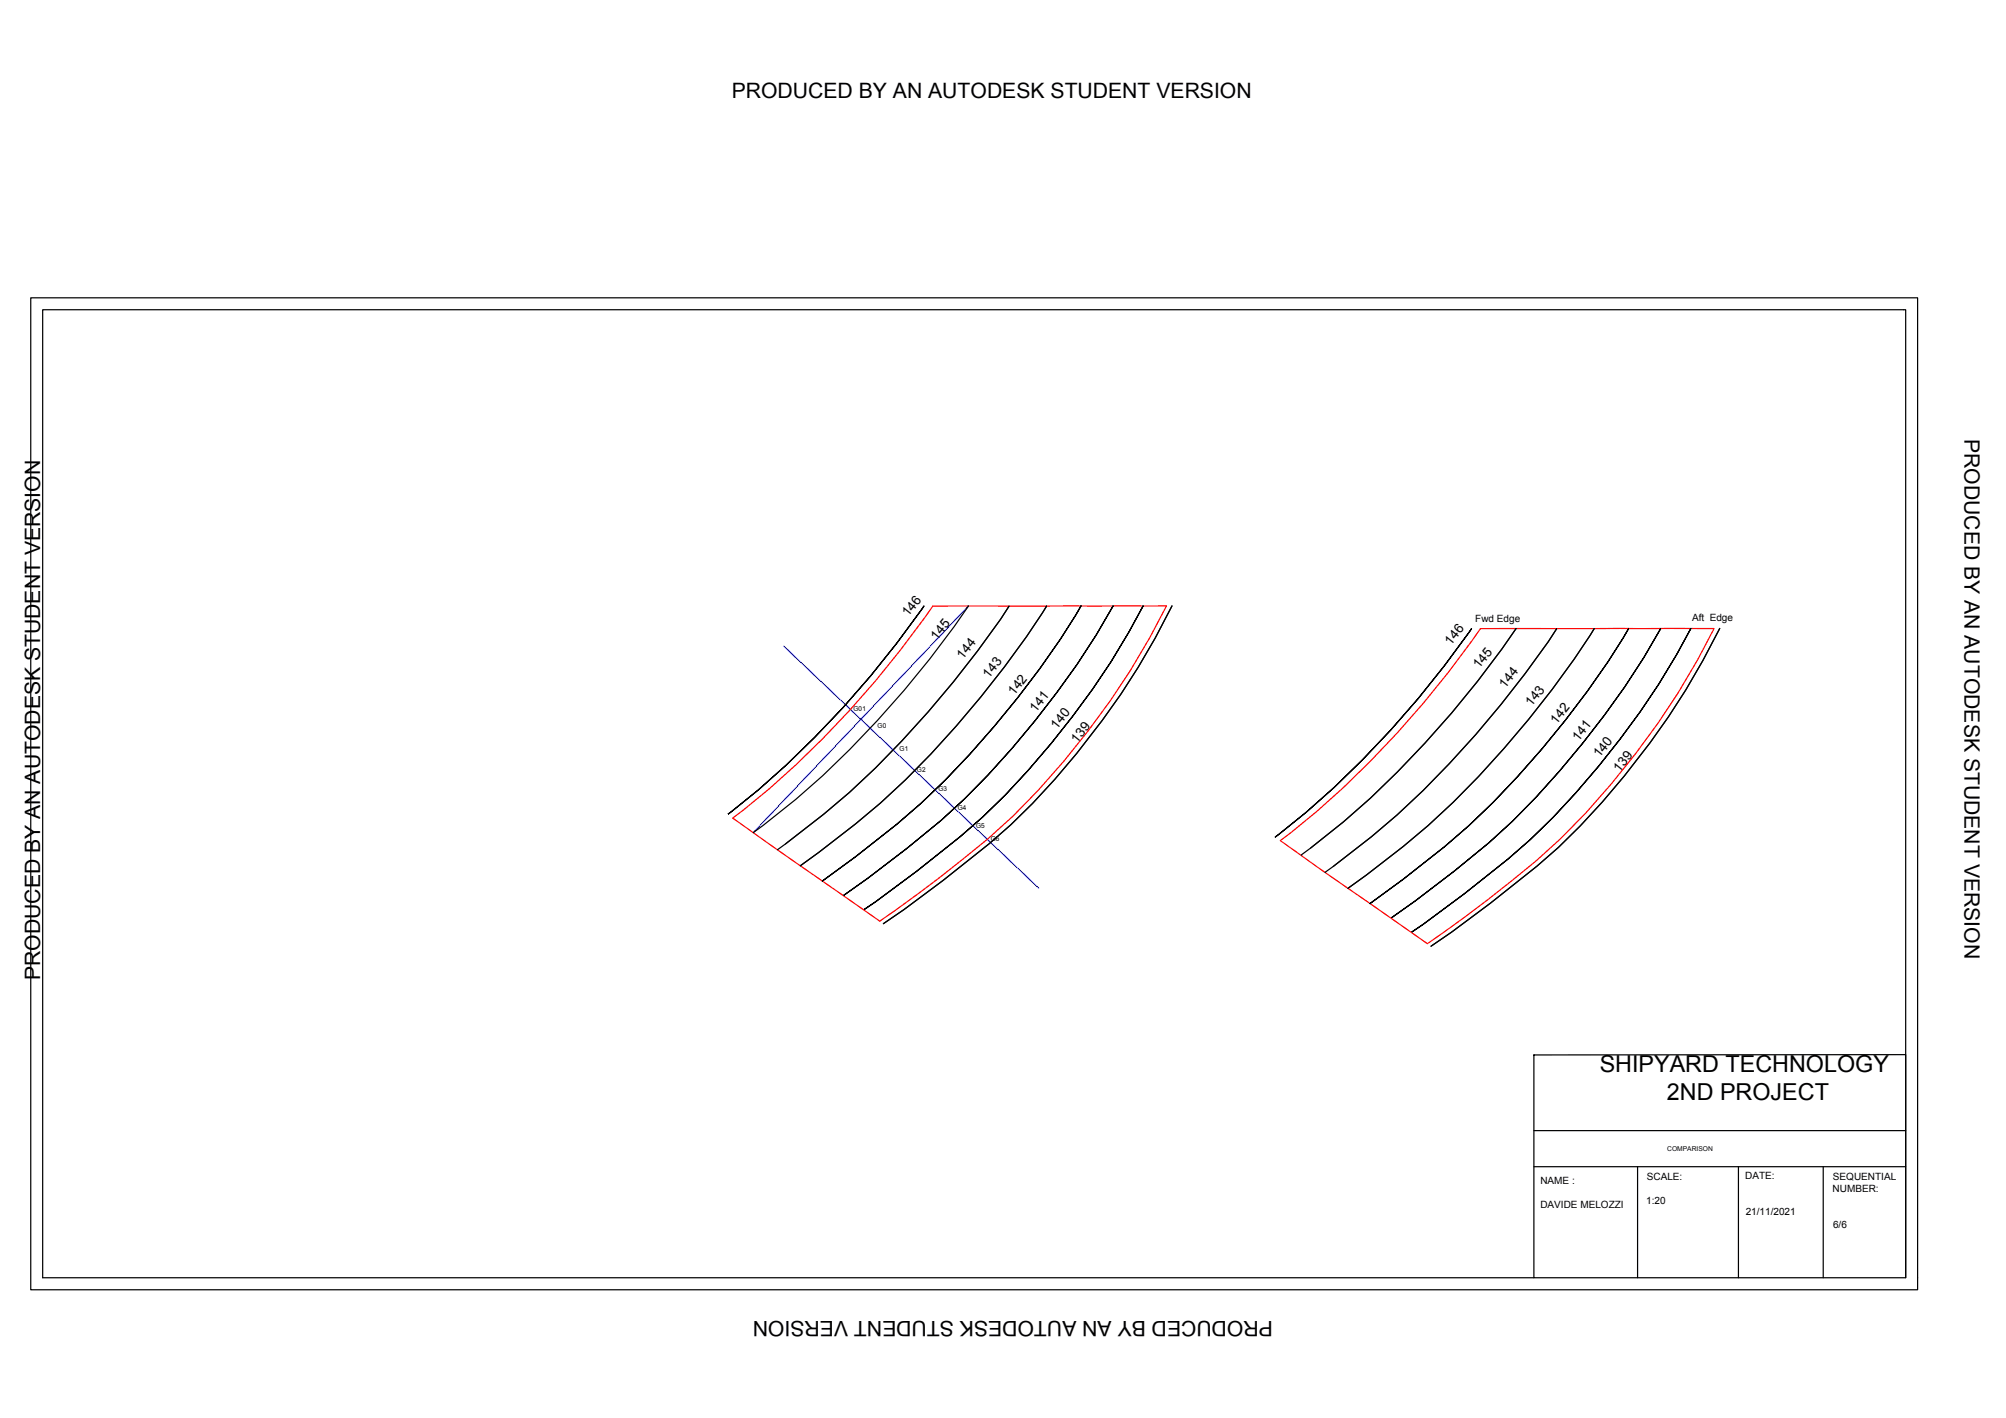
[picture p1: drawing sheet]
<svg xmlns="http://www.w3.org/2000/svg" width="420mm" height="297mm" viewBox="0 0 420 297" stroke-linecap="round" stroke-linejoin="round" font-family="sans-serif">
<!-- layer: 0 -->
<path d="M6.4 62.4h395.2v207.8h-395.2zM321.3 221l77.8-.1v46.8h-77.8zM321.3 236.8h77.8M321.3 244.4h77.8M343 244.4v23.3M364.1 244.4v23.3M381.9 244.4v23.3M321.3 267.7h-312.4v-202.8h390.2v202.8" fill="none" stroke="#000" stroke-width=".25"/>
<g fill="none" stroke="#000" stroke-width=".25">
<path d="M193.5 127a199.6 199.6 0 0 1-41.1 43.6 198.5 198.5 0 0 0 41.1-43.6zM202.8 126.9a208.6 208.6 0 0 1-36.1 40.5l-8.9 7M219.2 127a206.7 206.7 0 0 1-34.8 41.2l-5.2 4.4-11.6 8.8M226.4 126.9a194 194 0 0 1-33.5 41.4l-5 4.3-8.7 6.9-7 5.1a180.4 180.4 0 0 0 30.9-26.6 187.3 187.3 0 0 0 23.3-31.1zM233.1 126.9a182.5 182.5 0 0 1-36 44.9l-7.2 5.9-8.2 6.3-5.1 3.6a231.2 231.2 0 0 0 25.4-20.3 187.4 187.4 0 0 0 31.1-40.4zM239.4 126.9a173.6 173.6 0 0 1-33.6 44.3 270 270 0 0 1-24.9 19.4 270 270 0 0 0 24.9-19.4 173.6 173.6 0 0 0 33.6-44.3zM245.5 126.9a166.2 166.2 0 0 1-33.8 45.9 278.3 278.3 0 0 1-26.7 20.7M308.2 131.7a199.6 199.6 0 0 1-41.1 43.6 197.2 197.2 0 0 0 41.1-43.6zM333.9 131.7a204.8 204.8 0 0 1-34.8 41.3l-5.2 4.3-7.7 6-3.9 2.8M341.1 131.6a194 194 0 0 1-33.5 41.4l-5 4.4-8.7 6.8-7 5.1a180.4 180.4 0 0 0 30.9-26.6 187.3 187.3 0 0 0 23.3-31.1zM347.8 131.7a182.5 182.5 0 0 1-36 44.9l-7.2 5.9-8.2 6.2-5.1 3.6a234.5 234.5 0 0 0 25.4-20.2 188.3 188.3 0 0 0 31.1-40.4zM354.1 131.7a174.4 174.4 0 0 1-33.6 44.2 270 270 0 0 1-24.9 19.4 270 270 0 0 0 24.9-19.4 174.4 174.4 0 0 0 33.6-44.2z"/>
<path d="M360.2 131.6a166.5 166.5 0 0 1-33.8 45.9 281.8 281.8 0 0 1-26.7 20.7M164.5 176.8a182.6 182.6 0 0 0 35.2-34l5.1-6.4 4.8-6.7 1.8-2.7a212.6 212.6 0 0 1-33.5 39l-5.4 4.6-9.7 7.4M274.5 177.7a197.7 197.7 0 0 0 40.1-41.7l2.9-4.3a208.6 208.6 0 0 1-36.1 40.5l-8.9 6.9M279.2 181.5a188.3 188.3 0 0 0 40.3-40.4l4.8-6.7 1.8-2.7a204.7 204.7 0 0 1-38.9 43.6l-9.7 7.4"/>
</g>
<!-- layer: Plate -->
<path d="M195.4 127l48.9-.1a164.3 164.3 0 0 1-37.3 48.8 305.3 305.3 0 0 1-22.7 17.3l-30.8-21.6a197.6 197.6 0 0 0 41.9-44.4zM310.1 131.7h48.9a164.3 164.3 0 0 1-37.3 48.7 305.3 305.3 0 0 1-22.7 17.3l-30.8-21.6a197.6 197.6 0 0 0 41.9-44.4z" fill="none" stroke="#f00" stroke-width=".25"/>
<!-- layer: AUX -->
<path d="M164.2 135.4l53.4 50.6M202.8 126.9l-45 47.5M180.3 150.7h.1" fill="none" stroke="#00f" stroke-width=".25"/>
<g font-size="4.9">
<text x="335.1" y="224.5">SHIPYARD TECHNOLOGY</text>
<text x="349.1" y="230.4">2ND PROJECT</text>
</g>
<g font-size="4.4">
<text x="153.3" y="20.6">PRODUCED BY AN AUTODESK STUDENT VERSION</text>
<text x="411.4" y="91.9" transform="rotate(90 411.4 91.9)">PRODUCED BY AN AUTODESK STUDENT VERSION</text>
<text x="8.4" y="205.3" transform="rotate(-90 8.4 205.3)">PRODUCED BY AN AUTODESK STUDENT VERSION</text>
<text x="266.6" y="276.6" transform="rotate(-180 266.6 276.6)">PRODUCED BY AN AUTODESK STUDENT VERSION</text>
</g>
<g font-size="2.8">
<text x="190.2" y="129.3" transform="rotate(-51 190.2 129.3)">146</text>
<text x="196.2" y="134.2" transform="rotate(-51 196.2 134.2)">145</text>
<text x="303.9" y="135.3" transform="rotate(-51 303.9 135.3)">146</text>
<text x="201.7" y="138.3" transform="rotate(-51 201.7 138.3)">144</text>
<text x="207.1" y="142.1" transform="rotate(-51 207.1 142.1)">143</text>
<text x="309.8" y="140.2" transform="rotate(-51 309.8 140.2)">145</text>
<text x="212.4" y="145.8" transform="rotate(-51 212.4 145.8)">142</text>
<text x="217" y="149.4" transform="rotate(-51 217 149.4)">141</text>
<text x="315.3" y="144.3" transform="rotate(-51 315.3 144.3)">144</text>
<text x="320.7" y="148.1" transform="rotate(-51 320.7 148.1)">143</text>
<text x="221.4" y="152.9" transform="rotate(-51 221.4 152.9)">140</text>
<text x="225.6" y="155.9" transform="rotate(-51 225.6 155.9)">139</text>
<text x="326" y="151.8" transform="rotate(-51 326 151.8)">142</text>
<text x="330.6" y="155.3" transform="rotate(-51 330.6 155.3)">141</text>
<text x="335" y="158.9" transform="rotate(-51 335 158.9)">140</text>
<text x="339.2" y="161.8" transform="rotate(-51 339.2 161.8)">139</text>
</g>
<g font-size="2.1">
<text x="309" y="130.3">Fwd Edge</text>
<text x="354.4" y="130.2">Aft Edge</text>
<text x="322.6" y="248">NAME :</text>
<text x="344.9" y="247.3">SCALE:</text>
<text x="365.6" y="247">DATE:</text>
<text x="383.8" y="249.7">NUMBER:</text>
<text x="383.9" y="247.2">SEQUENTIAL</text>
<text x="322.6" y="253">DAVIDE MELOZZI</text>
<text x="344.8" y="252.3">1:20</text>
<text x="365.6" y="254.6">21/11/2021</text>
<text x="383.9" y="257.2">6/6</text>
</g>
<g font-size="1.4">
<text x="178.8" y="149" transform="rotate(-3 178.8 149)">G01</text>
<text x="183.8" y="152.4" transform="rotate(-3 183.8 152.4)">G0</text>
<text x="188.4" y="157.3" transform="rotate(-3 188.4 157.3)">G1</text>
<text x="192" y="161.8" transform="rotate(-3 192 161.8)">G2</text>
<text x="196.5" y="165.8" transform="rotate(-3 196.5 165.8)">G3</text>
<text x="200.6" y="169.7" transform="rotate(-3 200.6 169.7)">G4</text>
<text x="204.4" y="173.4" transform="rotate(-3 204.4 173.4)">G5</text>
<text x="207.5" y="176.2" transform="rotate(-3 207.5 176.2)">G6</text>
<text x="349.2" y="241.2">COMPARISON</text>
</g>
</svg>
